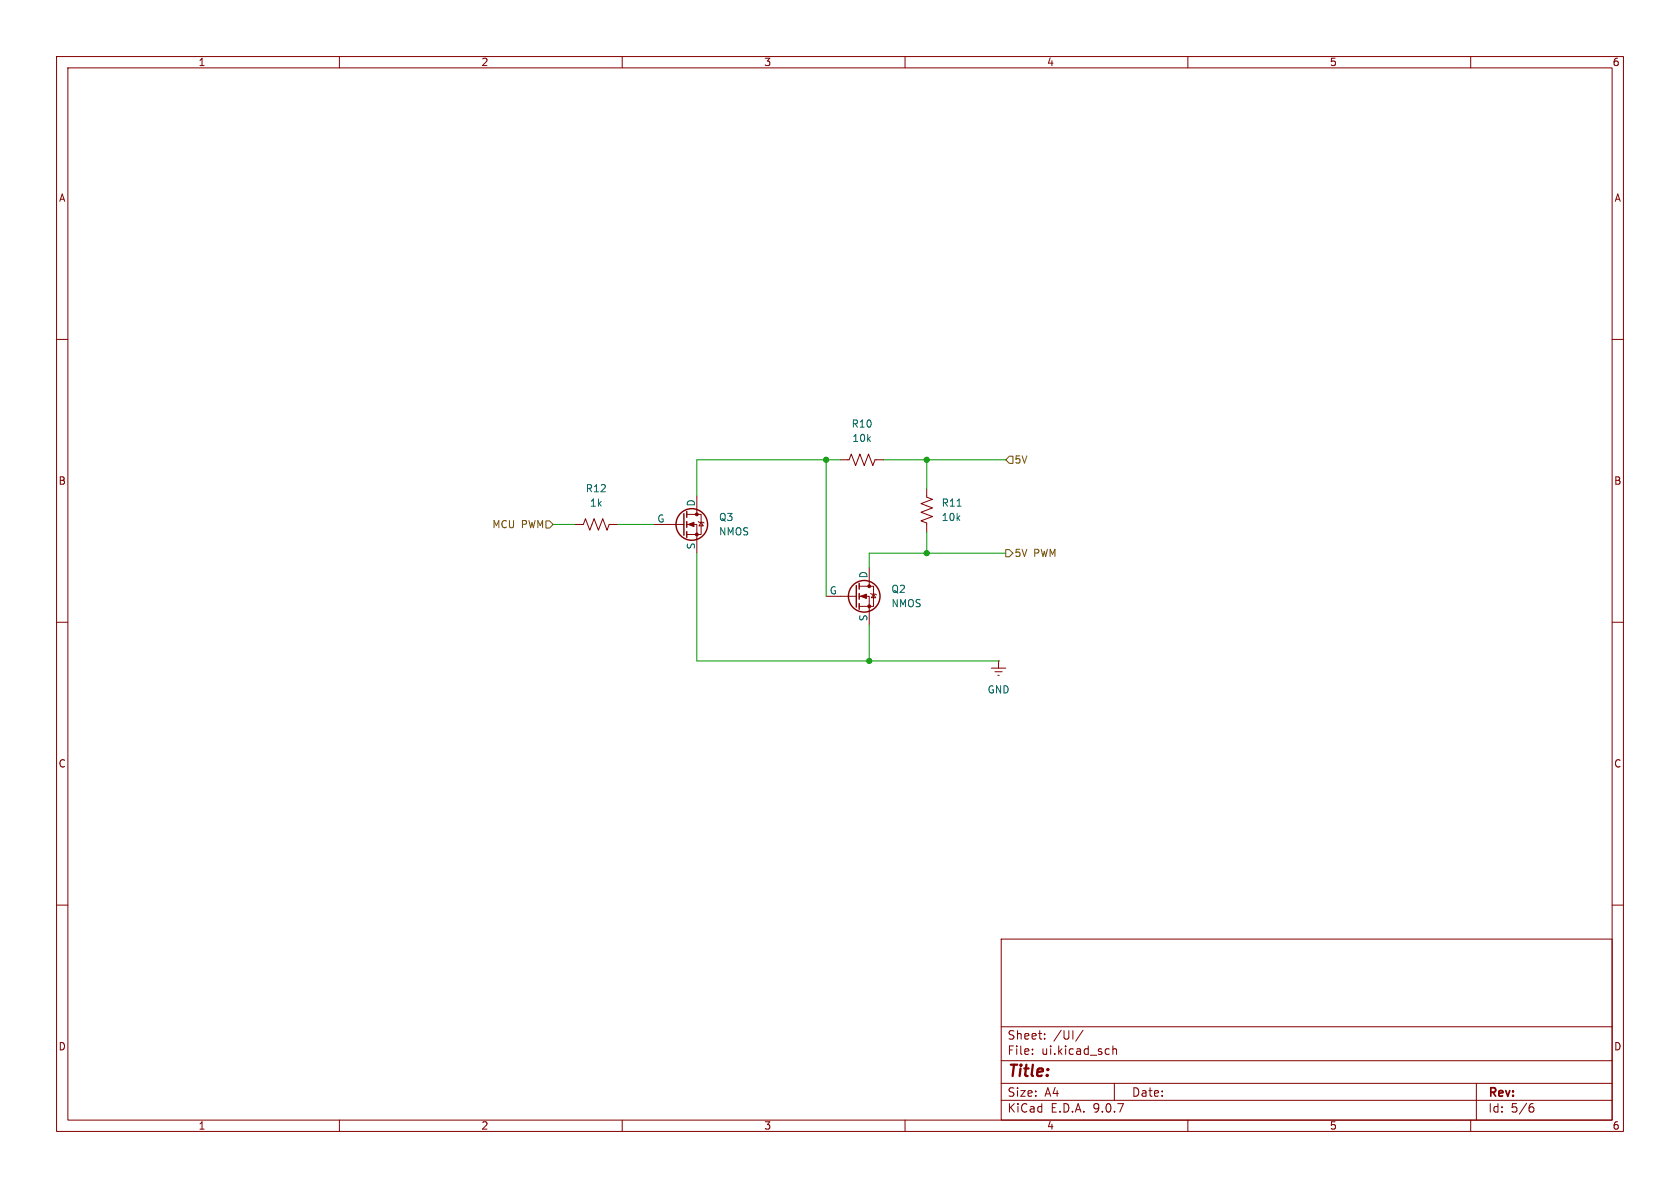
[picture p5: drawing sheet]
<svg xmlns="http://www.w3.org/2000/svg" width="297mm" height="210mm" viewBox="0 0 297 210" stroke-linecap="round" stroke-linejoin="round" font-family="sans-serif">
<g fill="none" stroke="#840000" stroke-width=".18">
<path d="M10 10h277v190h-277zM12 12h273v186h-273zM60 10v2M110 10v2M160 10v2M210 10v2M260 10v2M10 60h2M285 60h2M101.6 92.7h1.5l.4-1 .8 2 .7-2 .8 2 .8-2 .7 2 .4-1h1.5M115.6 92.7h5.3M121.4 90.9h2.6v3.6h-2.6"/>
<path d="M121.4 92.7h1.8v5.1M123.2 87.6v3.3M123.4 92.2l.2 .1h.7l.2 .2M124 92.3l.3 .7h-.7zM148.6 81.3h1.5l.4-1 .8 2 .7-2 .8 2 .7-2 .8 2 .4-1h1.5M163.8 86.4v1.5l1 .4-2 .7 2 .8-2 .8 2 .7-2 .8 1 .4v1.5M10 110h2M146 105.4h5.4M151.9 103.6h2.5v3.6h-2.5M151.9 105.4h1.8v5.1M153.7 100.3v3.3M153.9 104.9l.2 .1h.7l.1 .2"/>
<path d="M154.4 105l.4 .7h-.7zM175.3 118.1h2.5M175.9 118.7h1.3M176.4 119.4h.3M176.5 116.8h.1M176.5 116.8v1.3M285 110h2M10 160h2M177 166h108v32h-108zM285 160h2M60 198v2M110 198v2"/>
<path d="M160 198v2M177 194.5h108M177 191.5h108M177 187.5h108M177 181.5h108M182.5 186.3v.1M182.5 185.5v.1M184.7 183.6v.1M184.7 182.8v.1M191.5 182.1l-1.3 2M196.7 184.9v1.5M196.7 185.5l.3-.1 .3 .1 .1 .9"/>
<path d="M197 191.5v3M210 198v2M260 198v2M261 191.5v6.5M270.6 195.7h.4l.2 .3-.1 .5-.5 .1M271 195.1l-.4 .1"/>
</g>
<g fill="none" stroke="#840000" stroke-width=".25">
<path d="M120.9 90.8v3.8M121.4 90.4v1M121.4 92.2v1M121.4 94v1M151.4 103.5v3.8M151.9 103.1v1M151.9 104.9v1M151.9 106.7v1"/>
<circle cx="122.3" cy="92.7" r="2.79"/>
<circle cx="152.8" cy="105.4" r="2.79"/>
</g>
<g fill="#840000" stroke="#840000" stroke-width=".18">
<path d="M152.1 105.4l1.1-.4v.8z"/>
<path d="M121.7 92.7l1-.4v.8z"/>
<circle cx="153.7" cy="103.6" r=".25"/>
<circle cx="153.7" cy="107.2" r=".25"/>
<circle cx="123.2" cy="90.9" r=".25"/>
<circle cx="123.2" cy="94.5" r=".25"/>
</g>
<path d="M169.2 89.5h.7" fill="none" stroke="#006464" stroke-width=".18"/>
<path d="M96.5 92.1h.7l.6 .6-.6 .6h-.7zM177.8 97.2h.6l.7 .6-.7 .6h-.6zM178.4 80.6h.7v1.3h-.7l-.6-.6z" fill="none" stroke="#725600" stroke-width=".18"/>
<path d="M97.8 92.7h3.8M109.2 92.7h6.4M123.2 97.8v19h53.3M146 81.3v24.1M148.6 81.3h-25.4v6.3M156.2 81.3h21.6M163.8 81.3v5.1M163.8 94v3.8M177.8 97.8h-24.1v2.5M153.7 110.5v6.3" fill="none" stroke="#009600" stroke-width=".18"/>
<g fill="#009600" stroke="#009600" stroke-width=".18">
<circle cx="146" cy="81.3" r=".46"/>
<circle cx="163.8" cy="97.8" r=".46"/>
<circle cx="163.8" cy="81.3" r=".46"/>
<circle cx="153.7" cy="116.8" r=".46"/>
</g>
<text font-size="2.8" fill="#840000" x="178" y="190.9">Title:</text>
<g font-size="2.1" fill="#840000">
<text x="178" y="184">Sheet:</text>
<text x="186.2" y="184">/UI/</text>
<text x="178" y="186.7">File:</text>
<text x="184.1" y="186.7">ui.kicad_sch</text>
<text x="178" y="196.9">KiCad</text>
<text x="178" y="194.1">Size:</text>
<text x="184.7" y="194.1">A4</text>
<text x="185.7" y="196.9">E.D.A.</text>
<text x="193.3" y="196.9">9.0.7</text>
<text x="200" y="194.1">Date:</text>
<text x="263" y="194.3">Rev:</text>
<text x="263" y="196.9">Id:</text>
<text x="267.1" y="196.9">5/6</text>
</g>
<g font-size="1.8" fill="#840000">
<text x="35" y="11.9">1</text>
<text x="85" y="11.9">2</text>
<text x="135" y="11.9">3</text>
<text x="185" y="11.9">4</text>
<text x="235" y="11.9">5</text>
<text x="285" y="11.9">6</text>
<text x="10.3" y="35.9">A</text>
<text x="285.3" y="35.9">A</text>
<text x="10.3" y="85.9">B</text>
<text x="285.3" y="85.9">B</text>
<text x="10.3" y="135.9">C</text>
<text x="285.3" y="135.9">C</text>
<text x="10.3" y="185.9">D</text>
<text x="285.3" y="185.9">D</text>
<text x="35" y="199.9">1</text>
<text x="85" y="199.9">2</text>
<text x="135" y="199.9">3</text>
<text x="185" y="199.9">4</text>
<text x="235" y="199.9">5</text>
<text x="285" y="199.9">6</text>
</g>
<g font-size="1.8" fill="#006464">
<text x="150.5" y="75.8">R10</text>
<text x="150.6" y="78.3">10k</text>
<text x="103.5" y="87.2">R12</text>
<text x="104.2" y="89.8">1k</text>
<text x="122.9" y="89.6" transform="rotate(-90 122.9 89.6)">D</text>
<text x="166.4" y="89.8">R11</text>
<text x="116.1" y="92.5">G</text>
<text x="127" y="94.8">NMOS</text>
<text x="127" y="92.3">Q3</text>
<text x="166.4" y="92.3">10k</text>
<text x="122.9" y="97.2" transform="rotate(-90 122.9 97.2)">S</text>
<text x="146.6" y="105.2">G</text>
<text x="153.4" y="102.3" transform="rotate(-90 153.4 102.3)">D</text>
<text x="157.5" y="107.5">NMOS</text>
<text x="157.5" y="105">Q2</text>
<text x="153.4" y="109.9" transform="rotate(-90 153.4 109.9)">S</text>
<text x="174.5" y="122.8">GND</text>
</g>
<g font-size="1.8" fill="#725600">
<text x="179.3" y="82.1">5V</text>
<text x="86.9" y="93.6">MCU PWM</text>
<text x="179.3" y="98.7">5V</text>
<text x="182.7" y="98.7">PWM</text>
</g>
</svg>
